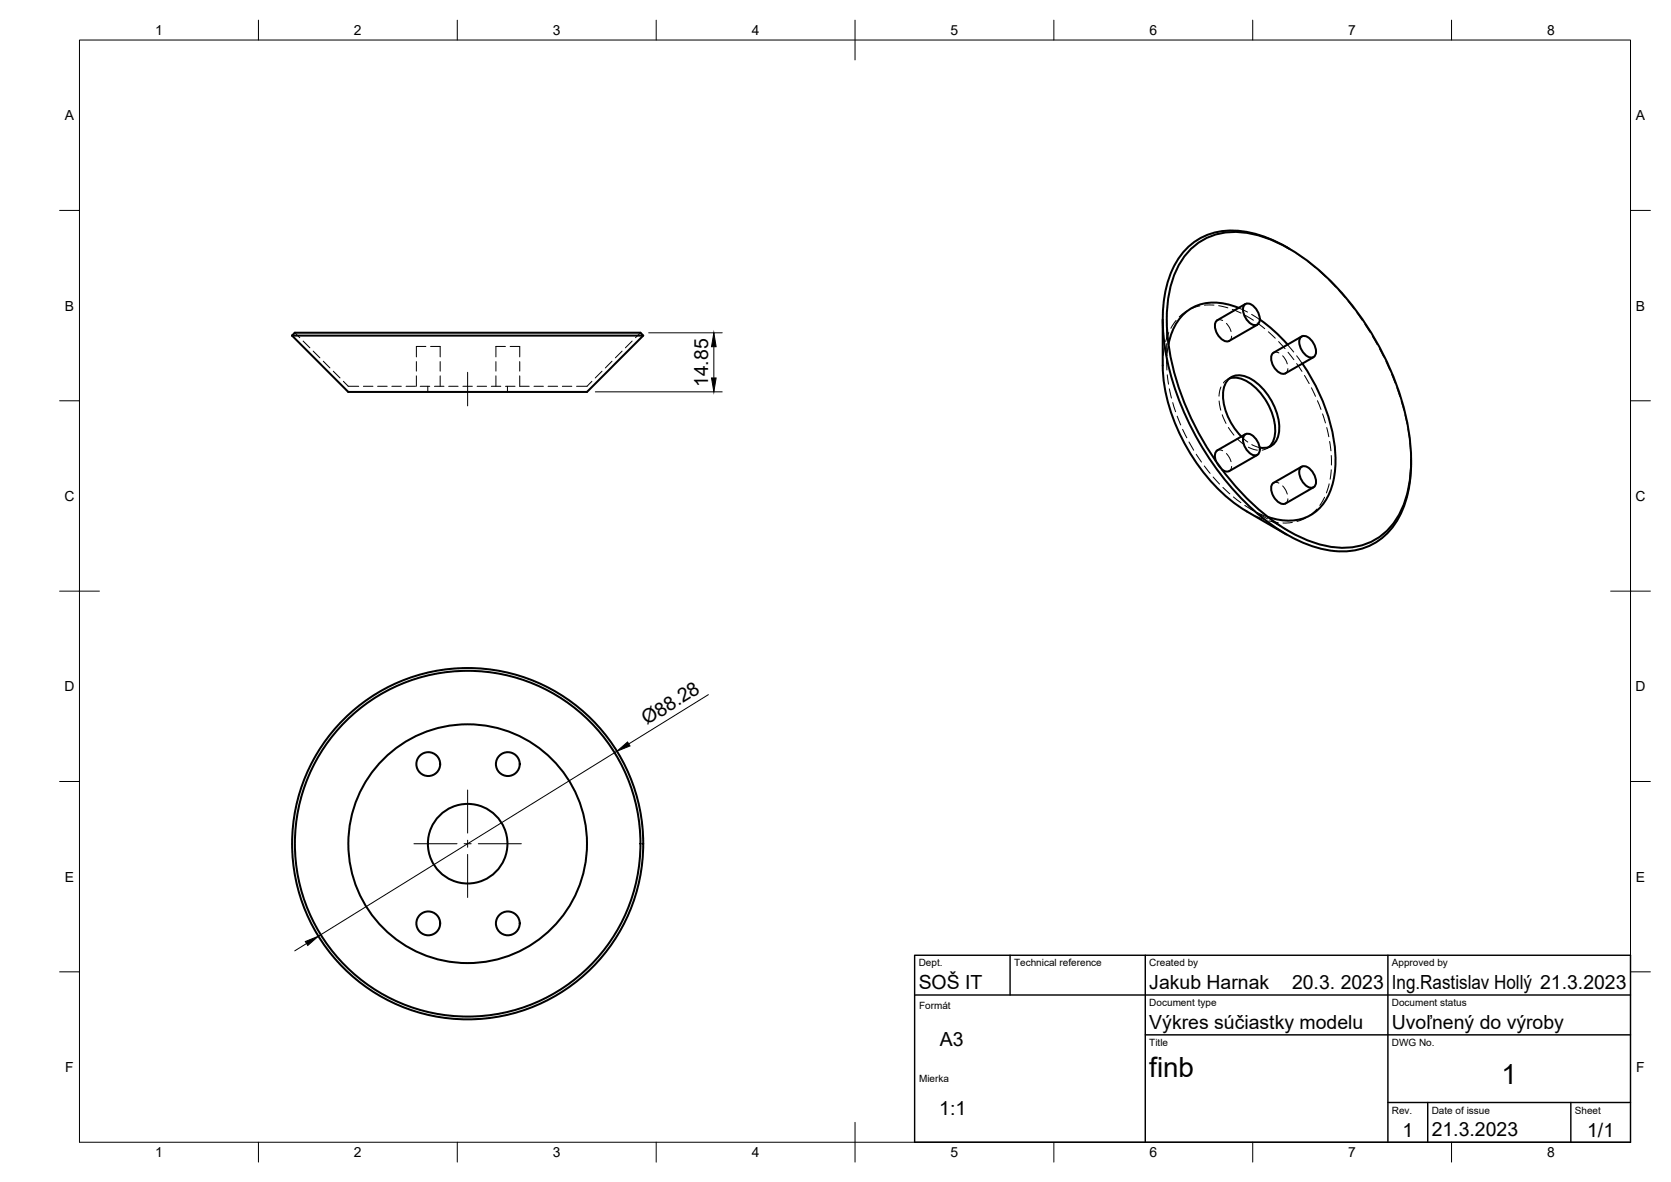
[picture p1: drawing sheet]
<svg xmlns="http://www.w3.org/2000/svg" width="420mm" height="297mm" viewBox="0 0 420 297" stroke-linecap="round" stroke-linejoin="round" font-family="sans-serif">
<!-- layer: Visible -->
<g fill="none" stroke="#000" stroke-width=".51">
<path d="M299.1 63a16.5 16.5 0 0 1 16.5-4.1 44.2 44.2 0 0 1 20.5 13.2 70.8 70.8 0 0 1 18.4 38.6 32.7 32.7 0 0 1-2.3 17.8 15.8 15.8 0 0 1-17.6 8.9 40.2 40.2 0 0 1-20.6-11.7 71 71 0 0 1-20.3-40.4 32.7 32.7 0 0 1 2.3-17.9l.9-1.6zM311.5 77.4a13.2 13.2 0 0 0-12.6 .5 13 13 0 0 0-5.1 8.6M312.8 76.7a1.8 1.8 0 0 1 2.8 .6l.7 1.1a2.54 2.54 0 0 1-.1 3.2 2.74 2.74 0 0 1-3.2-2 3.2 3.2 0 0 1-.2-2.9zM313.1 76.4l-7 4.1a2.98 2.98 0 0 0 .4 4 2.29 2.29 0 0 0 2.6 1.2l7-4.1M324.2 62.5a26.8 26.8 0 0 0-17.1-4.4 16 16 0 0 0-13 11.2 41 41 0 0 0 0 23.8 71.5 71.5 0 0 0 25.9 39 31.5 31.5 0 0 0 17.3 6.5 15.8 15.8 0 0 0 15.3-10.4 30.7 30.7 0 0 0 2.2-12.5M73.4 84.3h88.3M74.1 83.6h86.9l.7 .7-14.1 14.2h-60l-14.2-14.2zM292.4 80.3v11.5M292.4 91.8a46.6 46.6 0 0 0 11.8 28.8 37.7 37.7 0 0 0 9.3 7.9M309.1 95.1a7.3 7.3 0 0 1 7.1 2.8 14.9 14.9 0 0 1 4.4 11.4 4.8 4.8 0 0 1-1.6 3.1M316.8 80.3l3.5 2.8 3.4 3.5M327 84.8a1.8 1.8 0 0 1 2.7 .7l.7 1.1a2.54 2.54 0 0 1-.1 3.1 2.74 2.74 0 0 1-3.2-2 3.2 3.2 0 0 1-.1-2.9z"/>
<path d="M327.3 84.5l-7.1 4.1a2.98 2.98 0 0 0 .4 4.1 2.29 2.29 0 0 0 2.6 1.1M327.5 91.4a44.8 44.8 0 0 1 8.3 25.1 16.2 16.2 0 0 1-4.8 11.9 12 12 0 0 1-12.2 1.5M330.3 89.8l-7.1 4M312.1 109.7a14.8 14.8 0 0 1-4.5-11.8 4 4 0 0 1 6.1-3.1 15 15 0 0 1 7.9 13.8 3.9 3.9 0 0 1-4.9 3.9M312.8 109.4a1.8 1.8 0 0 1 2.8 .7l.7 1a2.54 2.54 0 0 1-.1 3.2 2.74 2.74 0 0 1-3.2-2 3.2 3.2 0 0 1-.2-2.9zM313.1 109.1l-7 4.1a2.19 2.19 0 0 0-.4 2.7M316.1 114.3l-7 4.1h-1l-.8-.4M327 117.6a1.8 1.8 0 0 1 2.7 .6l.7 1.1a2.54 2.54 0 0 1-.1 3.2 2.74 2.74 0 0 1-3.2-2.1 3.2 3.2 0 0 1-.1-2.8zM327.3 117.3l-7.1 4a2.98 2.98 0 0 0 .4 4.1 2.29 2.29 0 0 0 2.6 1.1l7.1-4M313.5 128.5l9.9 5.8"/>
<circle cx="107.7" cy="192" r="3"/>
<circle cx="127.7" cy="192" r="3"/>
<circle cx="117.6" cy="212" r="44.1"/>
<circle cx="117.6" cy="212" r="43.4"/>
<circle cx="117.6" cy="212" r="30"/>
<circle cx="117.6" cy="212" r="10"/>
<circle cx="107.7" cy="232" r="3"/>
<circle cx="127.7" cy="232" r="3"/>
</g>
<!-- layer: Hidden -->
<g fill="none" stroke="#000" stroke-width=".25">
<path d="M298.4 78.2l-1.9 1.4M301.7 76.9l-2.3 .7M305.2 76.7h-2.3M306.4 76.8l2.3 .6M309.9 77.8l2.2 .9M311.4 77.4l2.3 1M313.1 79.2l2.1 1.3M314.7 79l2.1 1.3M323.7 62.2l1.2 .8M325.9 63.6l2 1.4M328.8 65.7l1.9 1.5M331.6 68l1.7 1.6"/>
<path d="M334.2 70.4l1.6 1.7M336.6 73l1.6 1.8M339 75.7l1.4 1.9M341.1 78.6l1.4 1.9M74.1 83.6l1.3 1.3M76.2 85.7l1.7 1.7M78.7 88.2l1.7 1.7M81.3 90.8l1.7 1.7M83.8 93.3l1.7 1.7M86.3 95.8l1.3 1.3h2.6M91.4 97.1h2.4M95 97.1h2.3"/>
<path d="M98.5 97.1h2.4M102.1 97.1h2.4M104.7 90.9v2.4M104.7 94.5v2.6M105.7 97.1h2.4M107.1 87.1h-2.4v2.6M107.6 97.1v1.4M108.3 87.1h2.4v2.6M109.2 97.1h2.4M110.7 90.9v2.4M110.7 94.5v2.6M112.8 97.1h2.4"/>
<path d="M116.4 97.1h2.4M120 97.1h2.3M123.5 97.1h2.4M124.7 90.9v2.4M124.7 94.5v2.6M127.1 87.1h-2.4v2.6M127.1 97.1h2.4M127.6 97.1v1.4M128.3 87.1h2.4v2.6M130.7 94.5v2.6h2.4M130.7 90.9v2.4M134.3 97.1h2.3"/>
<path d="M137.8 97.1h2.4M141.4 97.1h2.4M148.8 95.8l-1.2 1.3h-2.6M151.4 93.3l-1.7 1.7M153.9 90.8l-1.7 1.7M156.4 88.2l-1.7 1.7M158.9 85.7l-1.7 1.7M161 83.6l-1.2 1.3M292.4 90.5v1.3M292.8 87l-.3 2.3M293.3 80.3v1.3M293.3 82.8v2.4"/>
<path d="M293.3 86.4v2.3M293.3 89.9v1.3M293.4 90.6v2.4M293.5 94.2l.3 2.3M293.8 86.5l-.4 2.9M293.9 83.6l-.8 2.2M294 97.7l.6 2.3M295.7 80.5l-1.3 2M306.1 80.5l.5-.2 .8 .2M307 97.2l-.5 2.4M308.4 81.3l.8 1.1 .3 .9M309.1 95.1l-.9 .5-.6 .6"/>
<path d="M309.6 94.8l-1 .6M309.7 84.5l-.2 .8-.4 .4M316.1 81.2l1.9 1.4M318.9 83.4l1.8 1.6M320.2 88.6l.6-.1 .8 .2M321.5 85.8l1.6 1.8M322.5 89.4l.8 1.2 .4 .8M323.7 86.6l1.6 1.9M323.8 92.6l-.2 .8-.4 .4M323.9 88.5l1.4 1.9M326 91.4l1.4 1.9M326 89.4l1.4 2"/>
<path d="M328 94.3l1.2 2.1M329.7 97.5l1.1 2.1M343.2 81.5l1.3 2M345.1 84.5l1.2 2.1M346.8 87.6l1.1 2.1M348.5 90.8l.9 2.2M349.9 94.1l.9 2.2M351.2 97.4l.8 2.3M294.9 101.2l.7 2.3M296 104.6l.9 2.2M297.3 107.9l1.1 2.1M299 111.1l1.1 2"/>
<path d="M300.8 114.2l1.3 1.9M302.8 117.1l1.5 1.9M305 119.9l1.6 1.8M305.7 115.9l.4 .8 1.2 1.4M306.1 113.2l.5-.1 .8 .2M306.5 100.8l.5 2.3M307.3 104.2l1 2.2M308.4 114l.8 1.2 .3 .8M308.9 107.4l1.4 2M309.7 117.2l-.2 .8-.4 .4M311.1 110.2l1.8 1.6M312.1 109.7l1.6 1.4"/>
<path d="M313.9 112.4l2.3 .7M314.7 111.7l2 .8M319 112.4l-1.6 .7M319.6 112.1l-1 .6M331.3 100.7l.8 2.2M332.5 104l.8 2.3M333.6 107.4l.5 2.4M334.3 110.9l.3 2.4M334.7 118.1l-.2 2.3M334.7 114.5l.1 2.4M352.3 100.8l.7 2.3M353.3 104.2l.5 2.4"/>
<path d="M354 107.7l.4 2.4M354.5 111.3l.2 2.4M354.8 114.8v1.5M307.5 122.5l1.7 1.6M310.1 124.9l1.9 1.4M313 127l2 1.2M313.5 128.5l1.1 .6M314.5 127.9l1.1 .7M315.7 129.7l2.2 .8M316.1 128.8l2.7 1.1M316.7 129.2l2 1.2M319.1 130.9l2.3 .4"/>
<path d="M319.7 131l2.1 1.2M320.2 121.3l.9-.1 .5 .2M322.5 122.1l.8 1.2 .4 .9M322.8 132.8l1.2 .6M323.8 125.4l-.2 .7-.4 .4M325 131.3l-2.4 .1M328.3 130.2l-2.2 .8M331.1 127.9l-1.8 1.6M333.1 125l-1.2 2M334.2 121.6l-.7 2.3"/>
</g>
<!-- layer: BORDER -->
<g fill="none" stroke="#000" stroke-width=".25">
<path d="M20 10.1h390v276.9h-390zM65 5.1v5M115 5.1v5M165 5.1v5M215 5.1v10M265 5.1v5M315 5.1v5M365 5.1v5M15 52.9h5M410 52.9h5M15 100.7h5M410 100.7h5"/>
<path d="M15 148.6h10M405 148.6h10M15 196.4h5M410 196.4h5M15 244.2h5M410 244.2h5M65 287v5M115 287v5M165 287v5M215 282.1v9.9M265 287v5M315 287v5"/>
<path d="M365 287v5"/>
</g>
<!-- layer: TITLEBLOCK -->
<path d="M230 240.1h180v46.9h-180zM230 250h180M254 240.1v9.9M288 240.1v46.9M349 240.1v46.9M288 260.1h122M349 277.1h61M359 277.1v9.9M395 277.1v9.9" fill="none" stroke="#000" stroke-width=".36"/>
<!-- layer: FD_Dimensions -->
<path d="M149.7 98.5h31.9M163.1 83.6h18.5M179.5 87.1v7.9M178.1 174.6l-20 12.4M155.1 188.8l-75 46.5M77.1 237.1l-3 1.9" fill="none" stroke="#000" stroke-width=".25"/>
<path d="M178.9 95h1.2l-.6 3.5zM179.5 83.6l.6 3.5h-1.2zM155.1 188.8l2.7-2.3 .6 1zM76.8 236.6l3.3-1.3-2.7 2.3z" fill="#000" stroke="#000" stroke-width=".25"/>
<!-- layer: Smart Centers -->
<path d="M117.6 93.6v8.4M117.6 198.5v10.8M104.1 212h10.8M116.7 212h1.8M117.6 211.1v1.8M117.6 214.7v10.8M120.3 212h10.8" fill="none" stroke="#000" stroke-width=".25"/>
<g font-size="7">
<text x="289" y="270.6">finb</text>
<text x="377.5" y="272.3">1</text>
</g>
<g font-size="4.9">
<text x="178" y="97.3" transform="rotate(-90 178 97.3)">14.85</text>
<text x="162.7" y="182.3" transform="rotate(-32 162.7 182.3)">Ø88.28</text>
<text x="231" y="248.5">SOŠ IT</text>
<text x="289" y="248.5">Jakub Harnak</text>
<text x="324.9" y="248.5">20.3. 2023</text>
<text x="350" y="248.5">Ing.Rastislav Hollý 21.3.2023</text>
<text x="236.3" y="262.9">A3</text>
<text x="289" y="258.6">Výkres súčiastky modelu</text>
<text x="350" y="258.6">Uvoľnený do výroby</text>
<text x="236.2" y="280.2">1:1</text>
<text x="352.6" y="285.7">1</text>
<text x="360" y="285.5">21.3.2023</text>
<text x="399.1" y="285.7">1/1</text>
</g>
<g font-size="3.5">
<text x="39" y="8.8">1</text>
<text x="89" y="8.8">2</text>
<text x="139" y="8.8">3</text>
<text x="189" y="8.8">4</text>
<text x="239" y="8.8">5</text>
<text x="289" y="8.8">6</text>
<text x="339" y="8.8">7</text>
<text x="389" y="8.8">8</text>
<text x="16.3" y="30.2">A</text>
<text x="411.3" y="30.2">A</text>
<text x="16.3" y="78">B</text>
<text x="411.3" y="78">B</text>
<text x="16.2" y="125.9">C</text>
<text x="411.2" y="125.9">C</text>
<text x="16.2" y="173.7">D</text>
<text x="411.2" y="173.7">D</text>
<text x="16.3" y="221.6">E</text>
<text x="411.3" y="221.6">E</text>
<text x="16.4" y="269.4">F</text>
<text x="411.4" y="269.4">F</text>
<text x="39" y="290.8">1</text>
<text x="89" y="290.8">2</text>
<text x="139" y="290.8">3</text>
<text x="189" y="290.8">4</text>
<text x="239" y="290.8">5</text>
<text x="289" y="290.8">6</text>
<text x="339" y="290.8">7</text>
<text x="389" y="290.8">8</text>
</g>
<g font-size="2.5">
<text x="231" y="242.9">Dept.</text>
<text x="255" y="242.9">Technical reference</text>
<text x="289" y="242.9">Created by</text>
<text x="350" y="242.9">Approved by</text>
<text x="231.1" y="253.6">Formát</text>
<text x="289" y="252.8">Document type</text>
<text x="350" y="252.8">Document status</text>
<text x="289" y="262.9">Title</text>
<text x="350" y="262.9">DWG No.</text>
<text x="231.1" y="272">Mierka</text>
<text x="350" y="279.9">Rev.</text>
<text x="360" y="279.9">Date of issue</text>
<text x="396" y="279.9">Sheet</text>
</g>
</svg>
